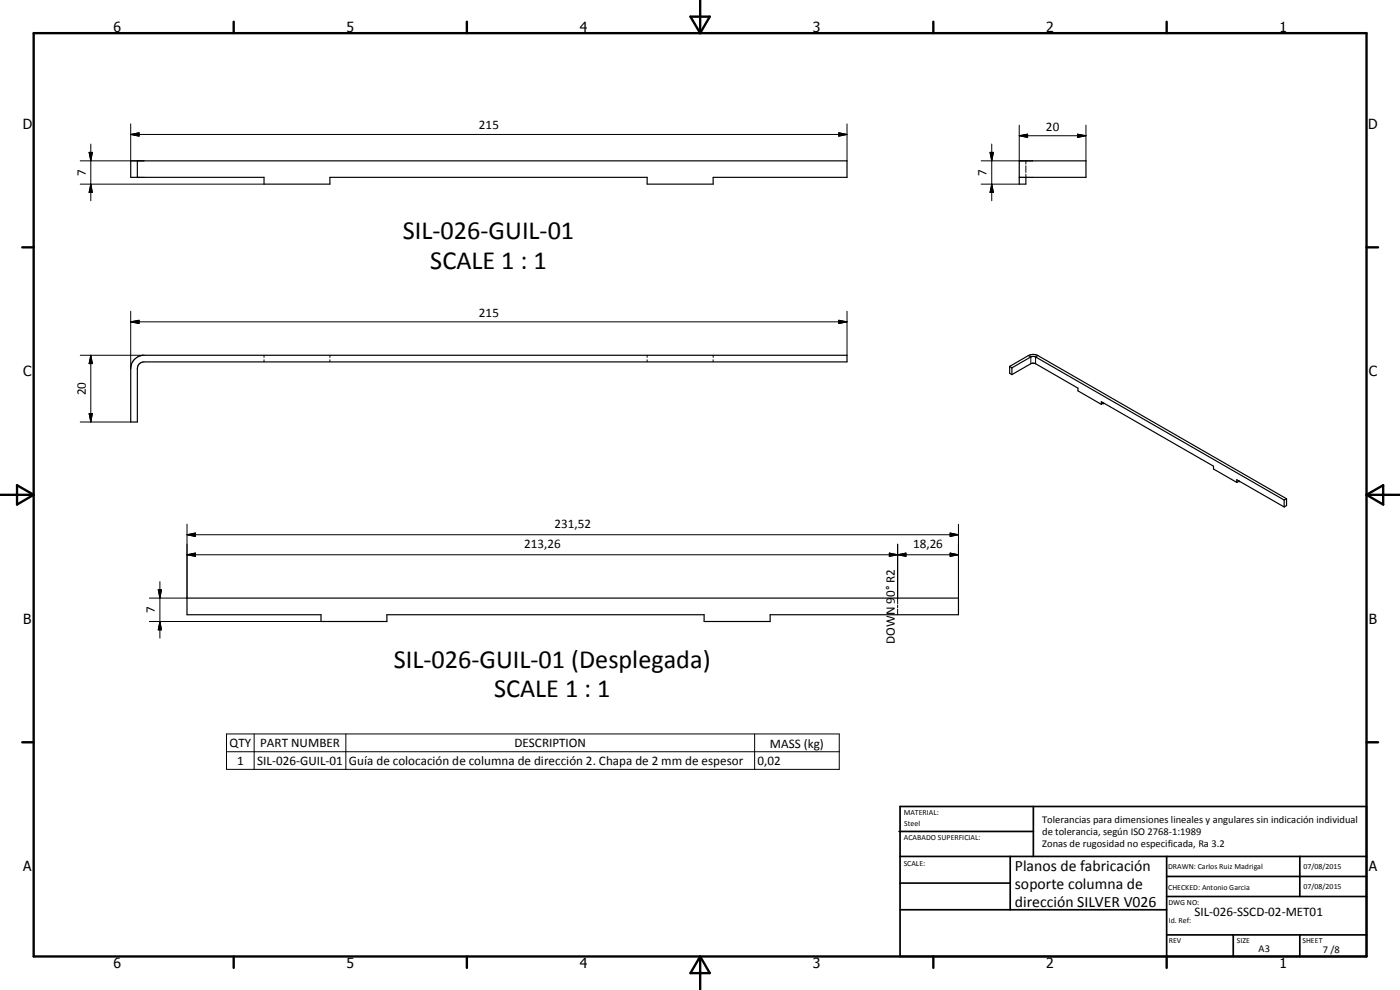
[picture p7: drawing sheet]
<svg xmlns="http://www.w3.org/2000/svg" width="420mm" height="297mm" viewBox="0 0 420 297" stroke-linecap="round" stroke-linejoin="round" font-family="sans-serif">
<g fill="none" stroke="#000" stroke-width=".35">
<path d="M39.2 48.3h215v4.9h-40.2v2h-19.8v-2h-95.2v2h-19.8v-2h-40zM41.2 48.3v4.9M305.9 53.2h20v-4.9h-20v6.9h2v-2M40.2 107.9l1.1-.8 1.4-.5h211.5v2h-211a2 2 0 0 0-2 2v16h-2v-16l.3-1.4zM303 109.9l5.6-3.2a3.1 3.1 0 0 1 2.9 0l74.6 42.9M303 109.9v2.1l.7 .4M303 109.9l.7 .5M303.7 112.4l5.8-3.3h1.1l12.9 7.4v.8l7 4M303.7 110.4l5.8-3.4 1.3 .1 74.6 42.9M303.7 110.4v2M330.5 121.3v-.8l33.7 19.4v.8l7 4M331.2 120.9l-.7 .4"/>
<path d="M371.2 144.7v-.8l14.2 8.2M371.9 144.3l-.7 .4M385.4 150v2.1M386.1 149.6v2.1l-.7 .4M386.1 149.6l-.7 .4M56.1 179.5h231.5v4.9h-56.5v2.1h-19.8v-2.1h-95.2v2.1h-19.8v-2.1h-40.2z"/>
</g>
<g fill="none" stroke="#000" stroke-width=".3">
<path d="M39.2 37.2v11.1M251.7 39.8l2.5 .5-2.5 .6zM254.2 37.2v11.1M305.9 37.5v10.8M325.9 37.5v10.8M24.1 48.3h19.1M24.1 55.2h55.1M26.7 45.7h1l-.4 2.6zM27.3 55.2l.4 2.5h-1zM27.3 43.2v17M39.2 40.3l2.5-.5v1.1zM39.2 40.3h215"/>
<path d="M294.5 48.3h15.4M294.5 55.2h11.4M297.1 45.7h1l-.5 2.6zM297.6 55.2l.5 2.5h-1zM297.6 43.2v17M305.9 40.7l2.5-.4v.9zM305.9 40.7h20M307.9 48.3v.9M307.9 49.7v2M307.9 52.2v1M323.4 40.3l2.5 .4-2.5 .5zM39.2 96.6l2.5-.5v1z"/>
<path d="M39.2 96.6h215M39.2 93.4v17.2M251.7 96.1l2.5 .5-2.5 .5zM254.2 93.4v13.2M24.1 106.6h19.1M27.3 106.6l.4 2.5h-1zM27.3 106.6v20M79.2 106.6v.6M79.2 107.9v.7M99 106.6v.6M99 107.9v.7M194.2 106.6v.6"/>
<path d="M194.2 107.9v.7M214 106.6v.6M214 107.9v.7M308.6 106.7l.8 .4v2M311.5 106.7l-.7 .4v2M24.1 126.6h15.1M26.7 124.1h1l-.4 2.5zM56.1 157.3v22.2h-11.3M285.1 159.9l2.5 .5-2.5 .6zM287.6 157.3v22.2M47.5 177h1l-.5 2.5zM48 174.5v17"/>
<path d="M56.1 166.5l2.5-.6v1zM56.1 160.4l2.5-.5v1.1zM56.1 166.5h231.5M56.1 160.4h231.5M266.9 165.9l2.5 .6-2.5 .4zM269.4 166.5l2.5-.6v1zM269.4 163.3v17.8M285.1 165.9l2.5 .6-2.5 .4zM44.8 186.5h51.5M48 186.5l.5 2.5h-1zM269.4 181.5v.9M269.4 182.8v1.6"/>
<path d="M68 220.2h183.9v10.6h-183.9zM68 225.6h183.9M76.3 220.2v10.6M103.8 220.2v10.6M226.5 220.2v10.6"/>
</g>
<g fill="#000">
<circle cx="331.2" cy="120.9" r=".18"/>
<circle cx="371.9" cy="144.3" r=".18"/>
</g>
<g fill="none" stroke="#000" stroke-width=".71">
<path d="M10.1 9.9h400v277.1h-400zM70.1 6.5v3.4M140.1 6.5v3.4M207.2 5h5.8l-2.9 4.9zM210.1 0v9.9M280.1 6.5v3.4M350.1 6.5v3.4M6.7 74.2h3.4M410.1 74.2h3.5M.1 148.5h10M5.1 145.6l5 2.9-5 2.9zM410.1 148.5h10"/>
<path d="M410.1 148.5l5-2.9v5.8zM6.7 222.7h3.4M410.1 222.7h3.5M70.1 287v3.4M140.1 287v3.4M210.1 287v10M210.1 287l2.9 5h-5.8zM280.1 287v3.4M350.1 287v3.4"/>
</g>
<g fill="none" stroke="#000" stroke-width=".51">
<path d="M269.8 249.5h40.3M270.1 242h140v45h-140zM270.1 257h140M303.2 257v16M310.1 242v15M350.1 257v30M390.1 257v12M270.1 265h33.1M270.1 273h80M350.1 269h60M350.1 263h60M350.1 280.5h60"/>
<path d="M370.1 280.5v6.5M390.1 280.5v6.5"/>
</g>
<g fill="#000">
<path d="M39.2 40.3l2.5-.5v1.1zM26.7 45.7h1l-.4 2.6zM27.3 55.2l.4 2.5h-1zM251.7 39.8l2.5 .5-2.5 .6zM297.1 45.7h1l-.5 2.6zM297.6 55.2l.5 2.5h-1zM305.9 40.7l2.5-.4v.9zM323.4 40.3l2.5 .4-2.5 .5zM39.2 96.6l2.5-.5v1zM251.7 96.1l2.5 .5-2.5 .5zM27.3 106.6l.4 2.5h-1zM26.7 124.1h1l-.4 2.5z"/>
<path d="M56.1 160.4l2.5-.5v1.1zM47.5 177h1l-.5 2.5zM56.1 166.5l2.5-.6v1zM266.9 165.9l2.5 .6-2.5 .4zM269.4 166.5l2.5-.6v1zM285.1 159.9l2.5 .5-2.5 .6zM285.1 165.9l2.5 .6-2.5 .4zM48 186.5l.5 2.5h-1z"/>
</g>
<g font-size="7.9">
<text x="120.9" y="71.7">SIL-026-GUIL-01</text>
<text x="129.1" y="80.7">SCALE 1 : 1</text>
<text x="118.2" y="200.3">SIL-026-GUIL-01 (Desplegada)</text>
<text x="148.3" y="209.3">SCALE 1 : 1</text>
</g>
<g font-size="4.7">
<text x="304.6" y="261.2">Planos de fabricación</text>
<text x="304.6" y="266.6">soporte columna de</text>
<text x="304.6" y="272">dirección SILVER V026</text>
</g>
<g font-size="4.2">
<text x="34" y="9.6">6</text>
<text x="104" y="9.6">5</text>
<text x="174" y="9.6">4</text>
<text x="244" y="9.6">3</text>
<text x="314" y="9.6">2</text>
<text x="384" y="9.6">1</text>
<text x="6.8" y="38.7">D</text>
<text x="410.6" y="38.7">D</text>
<text x="7" y="112.9">C</text>
<text x="410.8" y="112.9">C</text>
<text x="7" y="187.1">B</text>
<text x="410.8" y="187.1">B</text>
<text x="7" y="261.4">A</text>
<text x="410.8" y="261.4">A</text>
<text x="34" y="290.4">6</text>
<text x="104" y="290.4">5</text>
<text x="174" y="290.4">4</text>
<text x="244" y="290.4">3</text>
<text x="314" y="290.4">2</text>
<text x="384" y="290.4">1</text>
</g>
<g font-size="3.9">
<text x="143.8" y="38.8">215</text>
<text x="313.9" y="39.2">20</text>
<text x="25.7" y="52.7" transform="rotate(-90 25.7 52.7)">7</text>
<text x="296.1" y="52.7" transform="rotate(-90 296.1 52.7)">7</text>
<text x="143.8" y="95">215</text>
<text x="25.7" y="118.6" transform="rotate(-90 25.7 118.6)">20</text>
<text x="166.4" y="158.4">231,52</text>
<text x="157.3" y="164.4">213,26</text>
<text x="274.1" y="164.4">18,26</text>
<text x="268.6" y="179.2" transform="rotate(-90 268.6 179.2)">0° R2</text>
<text x="46.5" y="184" transform="rotate(-90 46.5 184)">7</text>
<text x="268.6" y="193.2" transform="rotate(-90 268.6 193.2)">DOWN 9</text>
<text x="68.9" y="224.2">QTY</text>
<text x="78.1" y="224.2">PART NUMBER</text>
<text x="154.4" y="224.2">DESCRIPTION</text>
<text x="231.1" y="224.3">MASS (kg)</text>
<text x="71.2" y="229.4">1</text>
<text x="77.2" y="229.5">SIL-026-GUIL-01</text>
<text x="104.7" y="229.5">Guía de colocación de columna de dirección 2. Chapa de 2 mm de espesor</text>
<text x="227.4" y="229.5">0,02</text>
<text x="358.5" y="275">SIL-026-SSCD-02-MET01</text>
</g>
<g font-size="3.1">
<text x="312.7" y="246.8">Tolerancias para dimensiones lineales y angulares sin indicación individual</text>
<text x="312.7" y="250.4">de tolerancia, según ISO 2768-1:1989</text>
<text x="312.7" y="254">Zonas de rugosidad no especificada, Ra 3.2</text>
<text x="377.7" y="285.6">A3</text>
<text x="397" y="285.9">7 /8</text>
</g>
<g font-size="2.4">
<text x="271.2" y="244.4">MATERIAL:</text>
<text x="271.3" y="252">ACABADO SUPERFICIAL:</text>
<text x="271.4" y="247.9">Steel</text>
<text x="271.2" y="259.7">SCALE:</text>
<text x="350.6" y="260.8">DRAWN: Carlos Ruiz Madrigal</text>
<text x="391.2" y="260.6">07/08/2015</text>
<text x="350.6" y="267">CHECKED: Antonio Garcia</text>
<text x="391.2" y="266.7">07/08/2015</text>
<text x="350.6" y="271.4">DWG NO:</text>
<text x="350.8" y="276.9">Id. Ref:</text>
<text x="350.8" y="282.8">REV</text>
<text x="371.2" y="282.9">SIZE</text>
<text x="390.9" y="282.9">SHEET</text>
</g>
</svg>
